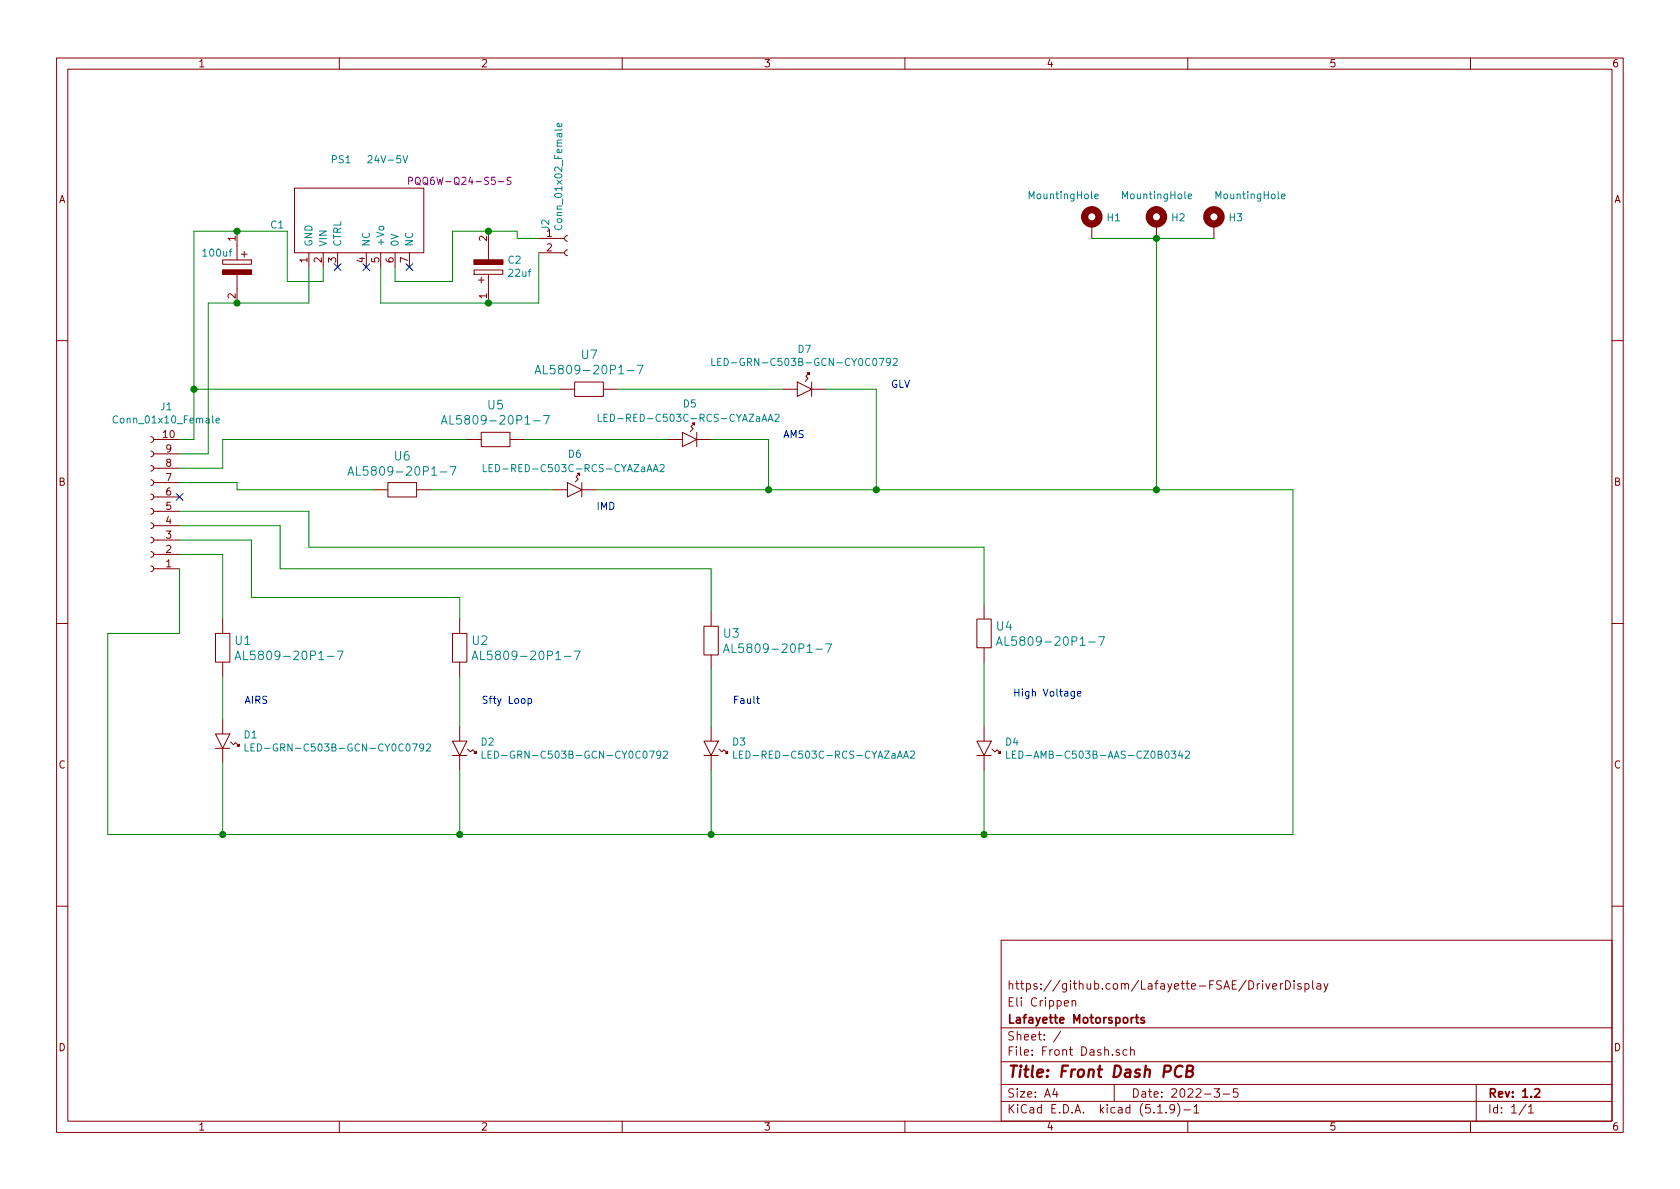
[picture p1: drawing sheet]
EESchema Schematic File Version 4
EELAYER 30 0
EELAYER END
$Descr A4 11693 8268
encoding utf-8
Sheet 1 1
Title "Front Dash PCB"
Date "2022-3-5"
Rev "1.2"
Comp "Lafayette Motorsports"
Comment1 "Eli Crippen"
Comment2 "https://github.com/Lafayette-FSAE/DriverDisplay"
Comment3 ""
Comment4 ""
$EndDescr
Wire Wire Line
	1250 3950 1250 4400
Wire Wire Line
	1250 4400 750  4400
Wire Wire Line
	750  4400 750  5800
Wire Wire Line
	1750 3750 1250 3750
Wire Wire Line
	1250 3250 1550 3250
Wire Wire Line
	1550 3250 1550 3050
Wire Wire Line
	1250 3350 1650 3350
Wire Wire Line
	1250 3650 1950 3650
Wire Wire Line
	1250 3550 2150 3550
Wire Wire Line
	1250 3150 1450 3150
Wire Wire Line
	1450 3150 1450 2100
Wire Wire Line
	1250 3050 1350 3050
NoConn ~ 2350 1850
NoConn ~ 2550 1850
NoConn ~ 2850 1850
Wire Wire Line
	7600 1650 8050 1650
Wire Wire Line
	8050 1650 8450 1650
Connection ~ 8050 1650
Wire Wire Line
	1350 1600 1350 2700
Wire Wire Line
	1450 2100 1650 2100
Wire Wire Line
	1350 1600 1650 1600
Connection ~ 1650 1600
Wire Wire Line
	1650 1600 2000 1600
Wire Wire Line
	2000 1600 2000 1950
Wire Wire Line
	2000 1950 2250 1950
Wire Wire Line
	2250 1950 2250 1850
Wire Wire Line
	1650 2100 2150 2100
Wire Wire Line
	2150 2100 2150 1850
Connection ~ 1650 2100
Wire Wire Line
	2750 1850 2750 1950
Wire Wire Line
	2750 1950 3150 1950
Wire Wire Line
	3150 1950 3150 1600
Wire Wire Line
	3150 1600 3400 1600
Wire Wire Line
	3400 1600 3600 1600
Wire Wire Line
	3600 1600 3600 1650
Wire Wire Line
	3600 1650 3750 1650
Connection ~ 3400 1600
Wire Wire Line
	2650 1850 2650 2100
Wire Wire Line
	2650 2100 3400 2100
Wire Wire Line
	3400 2100 3750 2100
Wire Wire Line
	3750 2100 3750 1750
Connection ~ 3400 2100
Wire Wire Line
	2600 3400 1650 3400
Wire Wire Line
	1650 3400 1650 3350
Wire Wire Line
	3900 2700 1350 2700
Connection ~ 1350 2700
Wire Wire Line
	3250 3050 1550 3050
Wire Wire Line
	1350 2700 1350 3050
Wire Wire Line
	1550 3850 1550 4300
Wire Wire Line
	1250 3850 1550 3850
Wire Wire Line
	1750 3750 1750 4150
Wire Wire Line
	1750 4150 3200 4150
Wire Wire Line
	3200 4150 3200 4300
Wire Wire Line
	1950 3650 1950 3950
Wire Wire Line
	1950 3950 4950 3950
Wire Wire Line
	4950 3950 4950 4250
Wire Wire Line
	2150 3550 2150 3800
Wire Wire Line
	6850 3800 6850 4200
Wire Wire Line
	2150 3800 6850 3800
Wire Wire Line
	3650 3050 4650 3050
Wire Wire Line
	4300 2700 5450 2700
Wire Wire Line
	750  5800 1550 5800
Wire Wire Line
	9000 5800 9000 3400
Wire Wire Line
	9000 3400 8050 3400
Wire Wire Line
	4950 3050 5350 3050
Wire Wire Line
	5350 3050 5350 3400
Connection ~ 5350 3400
Wire Wire Line
	5350 3400 4150 3400
Wire Wire Line
	5750 2700 6100 2700
Wire Wire Line
	6100 2700 6100 3400
Connection ~ 6100 3400
Wire Wire Line
	6100 3400 5350 3400
Wire Wire Line
	1550 5300 1550 5800
Connection ~ 1550 5800
Wire Wire Line
	1550 5800 3200 5800
Wire Wire Line
	3200 5350 3200 5800
Connection ~ 3200 5800
Wire Wire Line
	3200 5800 4950 5800
Wire Wire Line
	4950 5350 4950 5800
Connection ~ 4950 5800
Wire Wire Line
	4950 5800 6850 5800
Wire Wire Line
	6850 5350 6850 5800
Connection ~ 6850 5800
Wire Wire Line
	6850 5800 9000 5800
Wire Wire Line
	6850 4600 6850 5050
Wire Wire Line
	4950 4650 4950 5050
Wire Wire Line
	3200 4700 3200 5050
Wire Wire Line
	1550 4700 1550 5000
Wire Wire Line
	3000 3400 3850 3400
Wire Wire Line
	8050 1650 8050 3400
Connection ~ 8050 3400
Wire Wire Line
	8050 3400 6100 3400
NoConn ~ 1250 3450
Text Notes 1700 4900 0    50   ~ 0
AIRS
Text Notes 3350 4900 0    50   ~ 0
Sfty Loop
Text Notes 5100 4900 0    50   ~ 0
Fault
Text Notes 7050 4850 0    50   ~ 0
High Voltage\n
Text Notes 6200 2700 0    50   ~ 0
GLV
Text Notes 5450 3050 0    50   ~ 0
AMS
Text Notes 4150 3550 0    50   ~ 0
IMD
$Comp
L Front-Dash-rescue:MountingHole_Pad-Mechanical H1
U 1 1
P 7600 1550
F 0 "H1" H 7700 1596 50  0000 L CNN
F 1 "MountingHole" H 7150 1750 50  0000 L CNN
F 2 "MountingHole:MountingHole_2.2mm_M2_Pad" H 7600 1550 50  0001 C CNN
F 3 "~" H 7600 1550 50  0001 C CNN
	1    7600 1550
	1    0    0    -1  
$EndComp
$Comp
L Front-Dash-rescue:MountingHole_Pad-Mechanical H2
U 1 1
P 8050 1550
F 0 "H2" H 8150 1596 50  0000 L CNN
F 1 "MountingHole" H 7800 1750 50  0000 L CNN
F 2 "MountingHole:MountingHole_2.2mm_M2_Pad" H 8050 1550 50  0001 C CNN
F 3 "~" H 8050 1550 50  0001 C CNN
	1    8050 1550
	1    0    0    -1  
$EndComp
$Comp
L Front-Dash-rescue:MountingHole_Pad-Mechanical H3
U 1 1
P 8450 1550
F 0 "H3" H 8550 1596 50  0000 L CNN
F 1 "MountingHole" H 8450 1750 50  0000 L CNN
F 2 "MountingHole:MountingHole_2.2mm_M2_Pad" H 8450 1550 50  0001 C CNN
F 3 "~" H 8450 1550 50  0001 C CNN
	1    8450 1550
	1    0    0    -1  
$EndComp
$Comp
L Front-Dash-rescue:PQQ6W-Q24-S5-S-Voltage_Regulator PS1
U 1 1
P 2500 1850
F 0 "PS1" H 2300 2600 50  0000 L CNN
F 1 "24V-5V" H 2550 2600 50  0000 L CNN
F 2 "Voltage Regulator:PQQ6W-Q24-S5-S" H 2500 1850 50  0001 C CNN
F 3 "https://www.cui.com/product/resource/pqq6w-s.pdf" H 2500 1850 50  0001 C CNN
F 4 "PQQ6W-Q24-S5-S" H 3200 2450 50  0000 C CNN "DPART"
	1    2500 1850
	1    0    0    -1  
$EndComp
$Comp
L Front-Dash-rescue:Conn_01x10_Female-Connector J1
U 1 1
P 1050 3550
F 0 "J1" H 942 2825 50  0000 C CNN
F 1 "Conn_01x10_Female" H 942 2916 50  0000 C CNN
F 2 "Connector_Molex:Molex_SPOX_5267-10A_1x10_P2.50mm_Vertical" H 1050 3550 50  0001 C CNN
F 3 "~" H 1050 3550 50  0001 C CNN
	1    1050 3550
	-1   0    0    1   
$EndComp
$Comp
L Front-Dash-rescue:Conn_01x02_Female-Connector J2
U 1 1
P 3950 1650
F 0 "J2" V 3796 1698 50  0000 L CNN
F 1 "Conn_01x02_Female" V 3887 1698 50  0000 L CNN
F 2 "Connector_Molex:Molex_SPOX_5267-02A_1x02_P2.50mm_Vertical" H 3950 1650 50  0001 C CNN
F 3 "~" H 3950 1650 50  0001 C CNN
	1    3950 1650
	1    0    0    -1  
$EndComp
$Comp
L Front-Dash-rescue:EEE-FK1H101L-SamacSys_Parts C1
U 1 1
P 1650 1600
F 0 "C1" V 1604 1828 50  0000 L CNN
F 1 "100uf" V 1800 1350 50  0000 L CNN
F 2 "Front_Dash:EEETC1V470P" H 2000 1650 50  0001 L CNN
F 3 "https://b2b-api.panasonic.eu/file_stream/pids/fileversion/19806" H 2000 1550 50  0001 L CNN
F 4 "Aluminium Electrolytic Capacitors - SMD 50VDC, 100uF" H 2000 1450 50  0001 L CNN "Description"
F 5 "10.5" H 2000 1350 50  0001 L CNN "Height"
F 6 "667-EEE-FK1H101L" H 2000 1250 50  0001 L CNN "Mouser Part Number"
F 7 "https://www.mouser.co.uk/ProductDetail/Panasonic/EEE-FK1H101L?qs=vmHwEFxEFR%252BDShhHMCZ0bA%3D%3D" H 2000 1150 50  0001 L CNN "Mouser Price/Stock"
F 8 "Panasonic" H 2000 1050 50  0001 L CNN "Manufacturer_Name"
F 9 "EEE-FK1H101L" H 2000 950 50  0001 L CNN "Manufacturer_Part_Number"
	1    1650 1600
	0    1    1    0   
$EndComp
$Comp
L Front-Dash-rescue:EEV226M050A9GAA-SamacSys_Parts C2
U 1 1
P 3400 2100
F 0 "C2" V 3696 1970 50  0000 R CNN
F 1 "22uf" V 3605 1970 50  0000 R CNN
F 2 "Front_Dash:CAPAE660X565N" H 3750 2150 50  0001 L CNN
F 3 "" H 3750 2050 50  0001 L CNN
F 4 "Aluminum Electrolytic Capacitors - SMD 50V 22uF 20% 2 Ohms" H 3750 1950 50  0001 L CNN "Description"
F 5 "5.65" H 3750 1850 50  0001 L CNN "Height"
F 6 "80-EEV226M050A9GAA" H 3750 1750 50  0001 L CNN "Mouser Part Number"
F 7 "https://www.mouser.co.uk/ProductDetail/KEMET/EEV226M050A9GAA?qs=E9QF1UCAUX6uZcSslp%252BlwA%3D%3D" H 3750 1650 50  0001 L CNN "Mouser Price/Stock"
F 8 "Kemet" H 3750 1550 50  0001 L CNN "Manufacturer_Name"
F 9 "EEV226M050A9GAA" H 3750 1450 50  0001 L CNN "Manufacturer_Part_Number"
	1    3400 2100
	0    -1   -1   0   
$EndComp
$Comp
L Front-Dash-rescue:AL5809-20P1-7 U1
U 1 1
P 1550 4400
F 0 "U1" V 1597 4478 60  0000 L CNN
F 1 "AL5809-20P1-7" V 1703 4478 60  0000 L CNN
F 2 "Front_Dash:AL5809-60P1-7" H 1750 4040 60  0001 C CNN
F 3 "" H 1750 4360 60  0000 C CNN
	1    1550 4400
	0    1    1    0   
$EndComp
$Comp
L Front-Dash-rescue:AL5809-20P1-7 U2
U 1 1
P 3200 4400
F 0 "U2" V 3247 4478 60  0000 L CNN
F 1 "AL5809-20P1-7" V 3353 4478 60  0000 L CNN
F 2 "Front_Dash:AL5809-60P1-7" H 3400 4040 60  0001 C CNN
F 3 "" H 3400 4360 60  0000 C CNN
	1    3200 4400
	0    1    1    0   
$EndComp
$Comp
L Front-Dash-rescue:AL5809-20P1-7 U5
U 1 1
P 3550 3050
F 0 "U5" H 3650 2813 60  0000 C CNN
F 1 "AL5809-20P1-7" H 3650 2919 60  0000 C CNN
F 2 "Front_Dash:AL5809-60P1-7" H 3750 2690 60  0001 C CNN
F 3 "" H 3750 3010 60  0000 C CNN
	1    3550 3050
	-1   0    0    1   
$EndComp
$Comp
L Front-Dash-rescue:AL5809-20P1-7 U6
U 1 1
P 2700 3400
F 0 "U6" H 2800 3637 60  0000 C CNN
F 1 "AL5809-20P1-7" H 2800 3531 60  0000 C CNN
F 2 "Front_Dash:AL5809-60P1-7" H 2900 3040 60  0001 C CNN
F 3 "" H 2900 3360 60  0000 C CNN
	1    2700 3400
	1    0    0    -1  
$EndComp
$Comp
L Front-Dash-rescue:AL5809-20P1-7 U3
U 1 1
P 4950 4350
F 0 "U3" V 4997 4428 60  0000 L CNN
F 1 "AL5809-20P1-7" V 5103 4428 60  0000 L CNN
F 2 "Front_Dash:AL5809-60P1-7" H 5150 3990 60  0001 C CNN
F 3 "" H 5150 4310 60  0000 C CNN
	1    4950 4350
	0    1    1    0   
$EndComp
$Comp
L Front-Dash-rescue:LED-GRN-C503B-GCN-CY0C0792 D7
U 1 1
P 5600 2700
F 0 "D7" H 5600 2980 50  0000 C CNN
F 1 "LED-GRN-C503B-GCN-CY0C0792" H 5600 2889 50  0000 C CNN
F 2 "LED_THT:LED_D5.0mm" H 5550 2650 50  0001 C CNN
F 3 "" H 5550 2650 50  0001 C CNN
	1    5600 2700
	1    0    0    -1  
$EndComp
$Comp
L Front-Dash-rescue:LED-GRN-C503B-GCN-CY0C0792 D1
U 1 1
P 1550 5150
F 0 "D1" V 1504 5292 50  0000 L CNN
F 1 "LED-GRN-C503B-GCN-CY0C0792" V 1595 5292 50  0000 L CNN
F 2 "LED_THT:LED_D5.0mm" H 1500 5100 50  0001 C CNN
F 3 "" H 1500 5100 50  0001 C CNN
	1    1550 5150
	0    1    1    0   
$EndComp
$Comp
L Front-Dash-rescue:LED-GRN-C503B-GCN-CY0C0792 D2
U 1 1
P 3200 5200
F 0 "D2" V 3154 5342 50  0000 L CNN
F 1 "LED-GRN-C503B-GCN-CY0C0792" V 3245 5342 50  0000 L CNN
F 2 "LED_THT:LED_D5.0mm" H 3150 5150 50  0001 C CNN
F 3 "" H 3150 5150 50  0001 C CNN
	1    3200 5200
	0    1    1    0   
$EndComp
$Comp
L Front-Dash-rescue:LED-AMB-C503B-AAS-CZ0B0342 D4
U 1 1
P 6850 5200
F 0 "D4" V 6804 5343 50  0000 L CNN
F 1 "LED-AMB-C503B-AAS-CZ0B0342" V 6895 5343 50  0000 L CNN
F 2 "LED_THT:LED_D5.0mm" H 6800 5150 50  0001 C CNN
F 3 "" H 6800 5150 50  0001 C CNN
	1    6850 5200
	0    1    1    0   
$EndComp
$Comp
L Front-Dash-rescue:LED-RED-C503C-RCS-CYAZaAA2 D3
U 1 1
P 4950 5200
F 0 "D3" V 4904 5343 50  0000 L CNN
F 1 "LED-RED-C503C-RCS-CYAZaAA2" V 4995 5343 50  0000 L CNN
F 2 "LED_THT:LED_D5.0mm" H 4900 5150 50  0001 C CNN
F 3 "" H 4900 5150 50  0001 C CNN
	1    4950 5200
	0    1    1    0   
$EndComp
$Comp
L Front-Dash-rescue:LED-RED-C503C-RCS-CYAZaAA2 D5
U 1 1
P 4800 3050
F 0 "D5" H 4750 3300 50  0000 L CNN
F 1 "LED-RED-C503C-RCS-CYAZaAA2" H 4150 3200 50  0000 L CNN
F 2 "LED_THT:LED_D5.0mm" H 4750 3000 50  0001 C CNN
F 3 "" H 4750 3000 50  0001 C CNN
	1    4800 3050
	1    0    0    -1  
$EndComp
$Comp
L Front-Dash-rescue:LED-RED-C503C-RCS-CYAZaAA2 D6
U 1 1
P 4000 3400
F 0 "D6" H 3950 3650 50  0000 L CNN
F 1 "LED-RED-C503C-RCS-CYAZaAA2" H 3350 3550 50  0000 L CNN
F 2 "LED_THT:LED_D5.0mm" H 3950 3350 50  0001 C CNN
F 3 "" H 3950 3350 50  0001 C CNN
	1    4000 3400
	1    0    0    -1  
$EndComp
$Comp
L Front-Dash-rescue:AL5809-20P1-7 U4
U 1 1
P 6850 4300
F 0 "U4" V 6897 4378 60  0000 L CNN
F 1 "AL5809-20P1-7" V 7003 4378 60  0000 L CNN
F 2 "Front_Dash:AL5809-60P1-7" H 7050 3940 60  0001 C CNN
F 3 "" H 7050 4260 60  0000 C CNN
	1    6850 4300
	0    1    1    0   
$EndComp
$Comp
L Front-Dash-rescue:AL5809-20P1-7 U7
U 1 1
P 4200 2700
F 0 "U7" H 4298 2463 60  0000 C CNN
F 1 "AL5809-20P1-7" H 4298 2569 60  0000 C CNN
F 2 "Front_Dash:AL5809-60P1-7" H 4400 2340 60  0001 C CNN
F 3 "" H 4400 2660 60  0000 C CNN
	1    4200 2700
	-1   0    0    1   
$EndComp
$EndSCHEMATC
